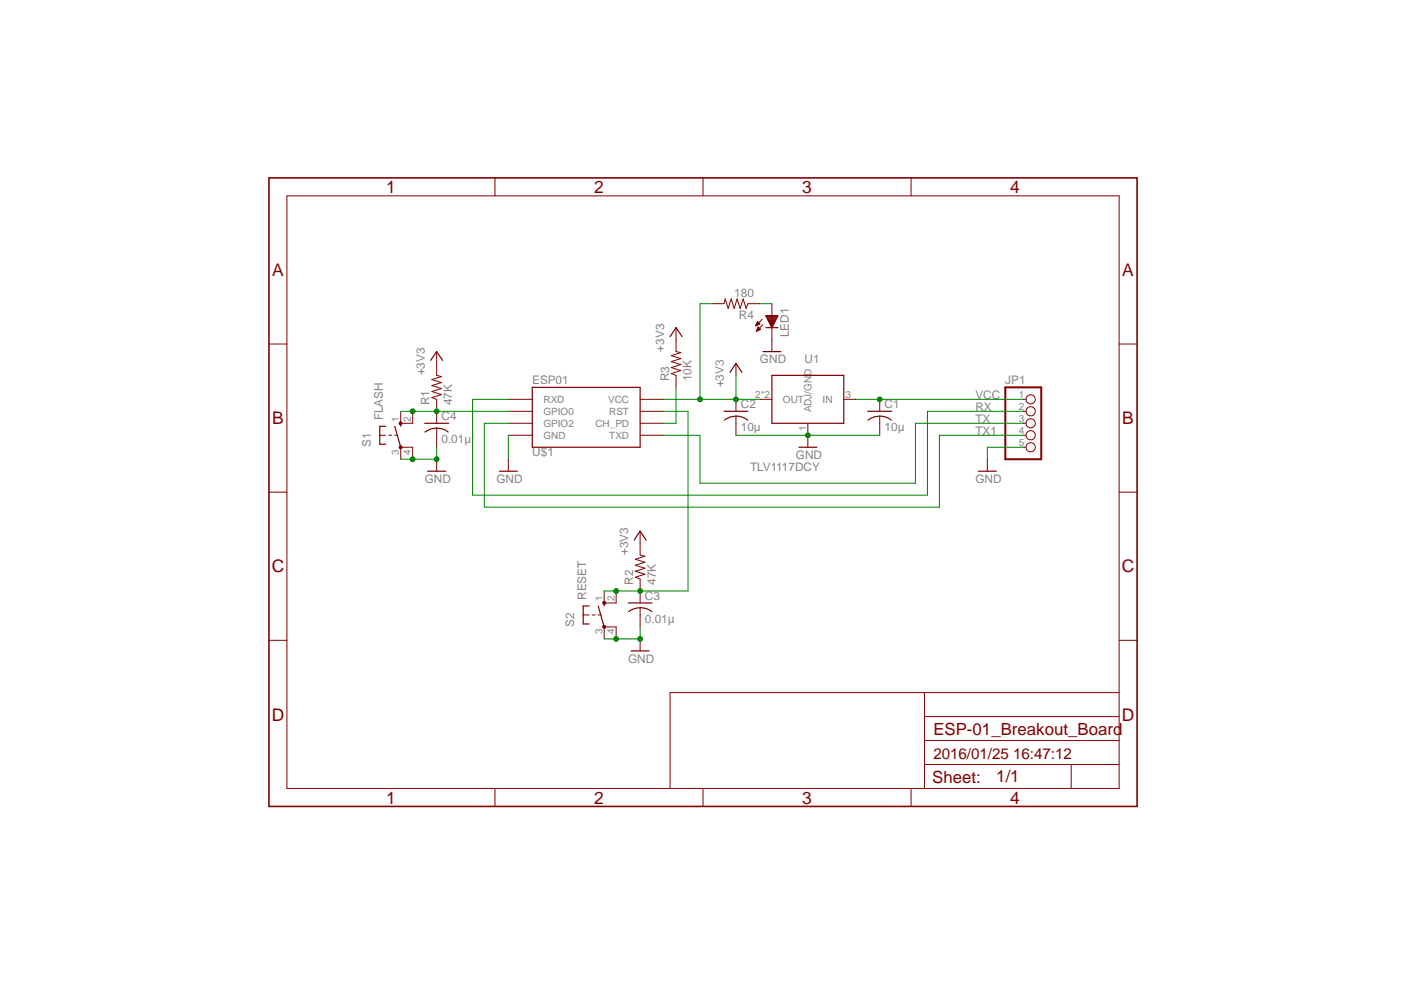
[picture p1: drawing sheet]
<svg xmlns="http://www.w3.org/2000/svg" width="297mm" height="210mm" viewBox="0 0 297 210" stroke-linecap="round" stroke-linejoin="round" font-family="sans-serif">
<path d="M163.7 79.6h15.2v10.1h-15.2zM81.8 90.4h-1.3v3.8h1.3M83.7 90.4l1.3 4.4M85 89.7v.7M112.9 82.1h22.8v12.7h-22.8z" fill="none" stroke="#800000" stroke-width=".25"/>
<g fill="none" stroke="#800000" stroke-width=".21">
<path d="M80.5 92.3h1.3M82.4 92.3h.7M83.7 92.3h.6M85 89.7h2.5M85 94.8h2.5M107.8 92.3h5.1M107.8 89.7h5.1M107.8 87.2h5.1M107.8 84.7h5.1M135.7 92.3h5.1M135.7 89.7h5.1M135.7 87.2h5.1"/>
<path d="M135.7 84.7h5.1M161.1 84.7h2.6M171.3 89.7v2.6M178.9 84.7h2.5"/>
</g>
<path d="M84.7 94.6l.3-.1 .2 .1v.5h-.5z" fill-rule="evenodd" fill="#800000"/>
<path d="M84.7 94.6l.3-.1 .2 .1v.5h-.5z" fill="none" stroke="#800000" stroke-width=".21"/>
<path d="M84.7 89.5l.3-.1 .2 .1v.5h-.5z" fill-rule="evenodd" fill="#800000"/>
<path d="M84.7 89.5l.3-.1 .2 .1v.5h-.5zM85 87.2v2.5M85 94.8v2.6M87.5 87.2v2.5M87.5 94.8v2.6M123.7 130.4h1.2M125.6 130.4h.6M126.8 130.4h.7M128.1 127.8h2.5M128.1 132.9h2.5" fill="none" stroke="#800000" stroke-width=".21"/>
<path d="M124.9 128.5h-1.2v3.8h1.2M126.8 128.5l1.3 4.4M128.1 127.8v.7" fill="none" stroke="#800000" stroke-width=".25"/>
<path d="M127.9 132.7h.5v.4h-.5l-.1-.2z" fill-rule="evenodd" fill="#800000"/>
<path d="M127.9 132.7h.5v.4h-.5l-.1-.2z" fill="none" stroke="#800000" stroke-width=".21"/>
<path d="M127.9 127.6h.5v.5h-.5l-.1-.3z" fill-rule="evenodd" fill="#800000"/>
<g fill="none" stroke="#800000" stroke-width=".21">
<path d="M104.9 37.7v3.8M149.1 37.7v3.8M193.2 37.7v3.8M60.8 41.5h176.5v125.7h-176.5zM57 72.9h3.8M92.6 74.5v5.1l1 .2-2 .7 2 .6-2 .6 2 .7-2 .6 2 .7-2 .6 1 .4v5M143.3 69.5v5l1.1 .3-2.1 .6 2.1 .6-2.1 .7 2.1 .6-2.1 .6 2.1 .7-2.1 .6 1 .4v2.5M151 64.4h2.5l.3-1 .6 2 .6-2 .7 2 .6-2 .6 2 .7-2 .6 2 .4-1h2.5M156 77v2.6M160.2 69h.1M160.3 68.9h.2M160.3 68.8h.4"/>
<path d="M160.4 68.7h.5M160.4 70.2h.1M160.4 68.7h.7M160.4 70.1h.2M160.4 68.6h.6M160.4 70h.4M160.5 68.5h.4M160.5 69.9h.5M160.5 68.4h.3M160.5 68.3h.2M160.5 69.8h.7M160.6 68.2h.1"/>
<path d="M160.6 69.7h.6M160.6 68.2l.5 .5-.9 .4zM160.6 69.6h.4M160.6 69.6h.3M160.7 69.5h.2M160.7 69.4h.1M160.7 69.3l.5 .5-.8 .4zM161.6 67.7l-1.4 1.4M161.8 68.8l-1.4 1.4M163.7 64.4v10.1M237.3 72.9h3.8M92.6 90.8v4"/>
<path d="M92.6 97.4v2.5M107.8 97.4v2.5M156 84.7v2.5M156 88.2v4.1M171.3 92.3v2.5M186.5 84.7v2.5M186.5 88.2v4.1M209.3 97.4v2.5M217 84.7h.5M217 87.2h.5M217 89.7h.5M217 92.3h.5"/>
<path d="M217 94.8h.5M57 104.4h3.8M135.7 112.6v5.1l1 .2-2 .7 2 .6-2 .6 2 .7-2 .6 2 .7-2 .6 1 .4v5M237.3 104.4h3.8M57 135.8h3.8M127.9 127.6h.5v.5h-.5l-.1-.3zM128.1 125.3v2.5M128.1 132.9v2.6M130.6 125.3v2.5M130.6 132.9v2.6M135.7 128.9v4M135.7 135.5v2.5"/>
<path d="M237.3 135.8h3.8M196 146.9v20.3M196 157h41.3M196 151.9h41.3M237.3 146.9h-95.2v20.3M104.9 167.2v3.8M149.1 167.2v3.8M193.2 167.2v3.8M196 162.1h41.3M227.1 162.1v5.1"/>
<circle cx="218.5" cy="92.3" r=".98"/>
<circle cx="218.5" cy="84.7" r=".98"/>
<circle cx="218.5" cy="87.2" r=".98"/>
<circle cx="218.5" cy="89.7" r=".98"/>
<circle cx="218.5" cy="94.8" r=".98"/>
</g>
<g fill="none" stroke="#800000" stroke-width=".25">
<path d="M91.3 76.4l1.3-1.9 1.2 1.9M142.1 71.4l1.2-1.9 1.3 1.9M154.8 79l1.2-2 1.3 2M161.8 74.5h3.8M162.4 69.5h2.5M162.4 66.9h2.5l-1.2 2.6zM162.4 67.1h2.4M162.6 67.2h2.2M162.6 67.4h2.1M162.7 67.6h1.8M162.8 67.8h1.7M162.9 68h1.5"/>
<path d="M163 68.2h1.3M163.1 68.4h1.1M163.2 68.6h.9M163.3 68.7h.7M163.4 69h.5M163.5 69.1h.3M163.6 69.3h.1M90 89.7h5.1M90.1 91.6a4 4 0 0 1 4.9 0M90.7 99.9h3.8M105.9 99.9h3.8M153.5 87.2h5.1"/>
<path d="M153.6 89.1a4 4 0 0 1 4.9 0M169.4 94.8h3.8M184 87.2h5.1M184 89.1a4 4 0 0 1 5 0M207.4 99.9h3.8M134.4 114.5l1.3-1.9 1.3 1.9M133.2 127.8h5.1M133.8 138h3.8M135.7 128.8a4 4 0 0 1 2.5 .9M135.7 128.9a4.1 4.1 0 0 0-2.4 .8"/>
</g>
<path d="M213.1 82.1h7.7v15.3h-7.7z" fill="none" stroke="#800000" stroke-width=".42"/>
<path d="M57 37.7h184.1v133.3h-184.1z" fill="none" stroke="#800000" stroke-width=".34"/>
<path d="M148.4 84.7h12.7" fill="none" stroke="#008000" stroke-width=".21"/>
<circle cx="156" cy="84.7" r=".51" fill="#008000"/>
<g fill="none" stroke="#008000" stroke-width=".21">
<path d="M151 64.4h-2.6v20.3h-7.6M156 79.6v5.1"/>
<circle cx="156" cy="84.7" r=".51"/>
</g>
<circle cx="148.4" cy="84.7" r=".51" fill="#008000"/>
<g fill="none" stroke="#008000" stroke-width=".21">
<path d="M92.6 94.8v2.6h-7.6"/>
<circle cx="148.4" cy="84.7" r=".51"/>
</g>
<circle cx="87.5" cy="97.4" r=".51" fill="#008000"/>
<circle cx="87.5" cy="97.4" r=".51" fill="none" stroke="#008000" stroke-width=".21"/>
<circle cx="92.6" cy="97.4" r=".51" fill="#008000"/>
<g fill="none" stroke="#008000" stroke-width=".21">
<path d="M135.7 132.9v2.6h-7.6"/>
<circle cx="92.6" cy="97.4" r=".51"/>
</g>
<circle cx="130.6" cy="135.5" r=".51" fill="#008000"/>
<circle cx="130.6" cy="135.5" r=".51" fill="none" stroke="#008000" stroke-width=".21"/>
<circle cx="135.7" cy="135.5" r=".51" fill="#008000"/>
<g fill="none" stroke="#008000" stroke-width=".21">
<path d="M156 92.3h15.3"/>
<circle cx="135.7" cy="135.5" r=".51"/>
</g>
<circle cx="171.3" cy="92.3" r=".51" fill="#008000"/>
<g fill="none" stroke="#008000" stroke-width=".21">
<path d="M85 87.2h7.6M107.8 92.3v5.1M171.3 92.3h15.2M217 94.8h-7.7v2.6"/>
<circle cx="171.3" cy="92.3" r=".51"/>
</g>
<circle cx="87.5" cy="87.2" r=".51" fill="#008000"/>
<circle cx="87.5" cy="87.2" r=".51" fill="none" stroke="#008000" stroke-width=".21"/>
<circle cx="92.6" cy="87.2" r=".51" fill="#008000"/>
<g fill="none" stroke="#008000" stroke-width=".21">
<path d="M92.6 87.2h15.2M128.1 125.3h7.6"/>
<circle cx="92.6" cy="87.2" r=".51"/>
</g>
<circle cx="130.6" cy="125.3" r=".51" fill="#008000"/>
<circle cx="130.6" cy="125.3" r=".51" fill="none" stroke="#008000" stroke-width=".21"/>
<circle cx="135.7" cy="125.3" r=".51" fill="#008000"/>
<g fill="none" stroke="#008000" stroke-width=".21">
<path d="M140.8 87.2h5.1v38.1h-10.2M181.4 84.7h35.6"/>
<circle cx="135.7" cy="125.3" r=".51"/>
</g>
<circle cx="186.5" cy="84.7" r=".51" fill="#008000"/>
<g fill="none" stroke="#008000" stroke-width=".21">
<path d="M161.1 64.4h2.6M107.8 89.7h-5.1v17.8h96.5v-15.2h17.8M107.8 84.7h-7.6v20.3h96.4v-17.8h20.4M143.3 82.1v7.6h-2.5M217 89.7h-22.9v12.7h-45.7v-10.1h-7.6"/>
<circle cx="186.5" cy="84.7" r=".51"/>
</g>
<g font-size="3.7" fill="#800000">
<text x="81.9" y="40.9">1</text>
<text x="126" y="40.9">2</text>
<text x="170.1" y="40.9">3</text>
<text x="214.2" y="40.9">4</text>
<text x="57.7" y="58.5">A</text>
<text x="238" y="58.5">A</text>
<text x="57.7" y="90">B</text>
<text x="238" y="90">B</text>
<text x="57.6" y="121.4">C</text>
<text x="237.9" y="121.4">C</text>
<text x="57.6" y="152.8">D</text>
<text x="237.9" y="152.8">D</text>
<text x="81.9" y="170.4">1</text>
<text x="126" y="170.4">2</text>
<text x="170.1" y="170.4">3</text>
<text x="214.2" y="170.4">4</text>
</g>
<g font-size="3.6" fill="#800000">
<text x="197.9" y="155.7">ESP-01_Breakout_Board</text>
<text x="197.7" y="166">Sheet:</text>
<text x="211.2" y="165.9">1/1</text>
</g>
<text font-size="3.2" fill="#800000" x="197.9" y="160.8">2016/01/25 16:47:12</text>
<g font-size="2.5" fill="#808080">
<text x="155.7" y="62.9">180</text>
<text x="156.6" y="67.6">R4</text>
<text x="167.2" y="71.5" transform="rotate(-90 167.2 71.5)">LED1</text>
<text x="140.8" y="74.5" transform="rotate(-90 140.8 74.5)">+3V3</text>
<text x="161.1" y="77">GND</text>
<text x="170.6" y="77">U1</text>
<text x="90" y="79.6" transform="rotate(-90 90 79.6)">+3V3</text>
<text x="112.9" y="81.4">ESP01</text>
<text x="141.9" y="80.9" transform="rotate(-90 141.9 80.9)">R3</text>
<text x="146.6" y="80.9" transform="rotate(-90 146.6 80.9)">10K</text>
<text x="153.5" y="82.1" transform="rotate(-90 153.5 82.1)">+3V3</text>
<text x="213.1" y="81.5">JP1</text>
<text x="81.1" y="89.1" transform="rotate(-90 81.1 89.1)">FLASH</text>
<text x="91.1" y="85.9" transform="rotate(-90 91.1 85.9)">R1</text>
<text x="93.6" y="89.1">C4</text>
<text x="95.9" y="85.9" transform="rotate(-90 95.9 85.9)">47K</text>
<text x="157.1" y="86.6">C2</text>
<text x="187.5" y="86.6">C1</text>
<text x="206.8" y="84.7">VCC</text>
<text x="206.8" y="89.7">TX</text>
<text x="206.8" y="87.2">RX</text>
<text x="78.6" y="94.8" transform="rotate(-90 78.6 94.8)">S1</text>
<text x="93.6" y="93.9">0.01µ</text>
<text x="157.1" y="91.4">10µ</text>
<text x="187.5" y="91.4">10µ</text>
<text x="206.8" y="92.3">TX1</text>
<text x="112.9" y="96.6">U$1</text>
<text x="159" y="99.9">TLV1117DCY</text>
<text x="168.7" y="97.4">GND</text>
<text x="90" y="102.4">GND</text>
<text x="105.2" y="102.4">GND</text>
<text x="206.8" y="102.4">GND</text>
<text x="133.2" y="117.7" transform="rotate(-90 133.2 117.7)">+3V3</text>
<text x="134.2" y="124" transform="rotate(-90 134.2 124)">R2</text>
<text x="139" y="124" transform="rotate(-90 139 124)">47K</text>
<text x="124.3" y="127.2" transform="rotate(-90 124.3 127.2)">RESET</text>
<text x="136.7" y="127.2">C3</text>
<text x="121.7" y="132.9" transform="rotate(-90 121.7 132.9)">S2</text>
<text x="136.7" y="132">0.01µ</text>
<text x="133.2" y="140.5">GND</text>
</g>
<g font-size="2.1" fill="#808080">
<text x="84.6" y="89.4" transform="rotate(-90 84.6 89.4)">1</text>
<text x="87.1" y="89.4" transform="rotate(-90 87.1 89.4)">2</text>
<text x="115.2" y="88">GPIO0</text>
<text x="115.2" y="85.4">RXD</text>
<text x="128.9" y="85.4">VCC</text>
<text x="129.2" y="88">RST</text>
<text x="160.1" y="84.3">2*2</text>
<text x="166" y="85.4">OUT</text>
<text x="172" y="87.4" transform="rotate(-90 172 87.4)">ADJ/GND</text>
<text x="174.4" y="85.4">IN</text>
<text x="179.2" y="84.3">3</text>
<text x="216" y="84.3">1</text>
<text x="216" y="86.9">2</text>
<text x="216" y="89.4">3</text>
<text x="115.2" y="93">GND</text>
<text x="115.2" y="90.5">GPIO2</text>
<text x="126.2" y="90.5">CH_PD</text>
<text x="129.2" y="93">TXD</text>
<text x="170.9" y="91.3" transform="rotate(-90 170.9 91.3)">1</text>
<text x="216" y="91.9">4</text>
<text x="216" y="94.5">5</text>
<text x="84.6" y="96.4" transform="rotate(-90 84.6 96.4)">3</text>
<text x="87.1" y="96.4" transform="rotate(-90 87.1 96.4)">4</text>
<text x="127.8" y="127.5" transform="rotate(-90 127.8 127.5)">1</text>
<text x="130.3" y="127.5" transform="rotate(-90 130.3 127.5)">2</text>
<text x="127.8" y="134.5" transform="rotate(-90 127.8 134.5)">3</text>
<text x="130.3" y="134.5" transform="rotate(-90 130.3 134.5)">4</text>
</g>
</svg>
